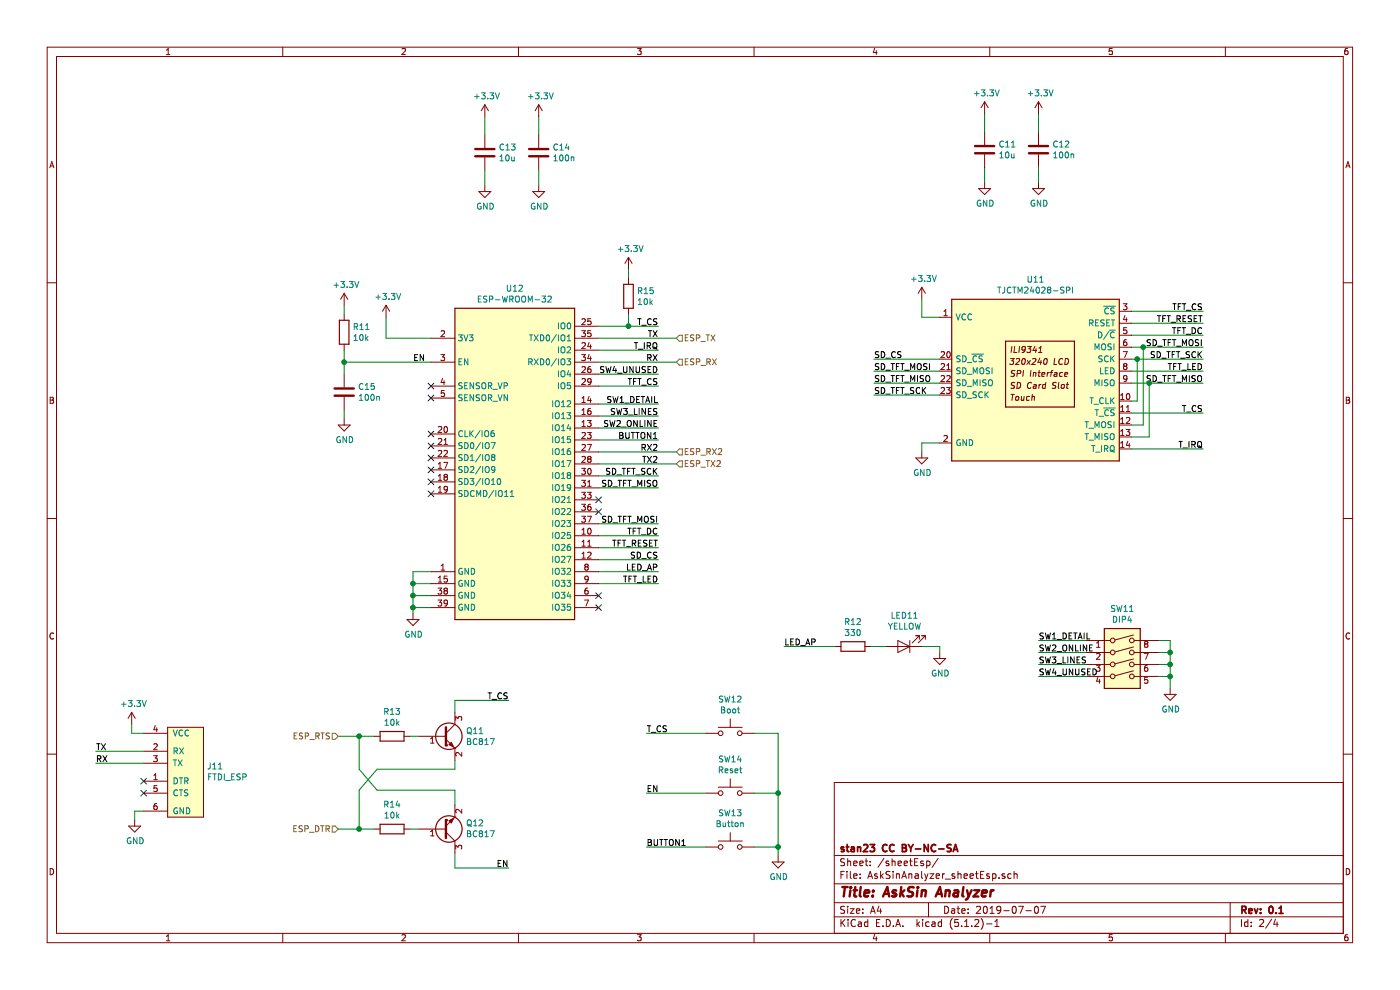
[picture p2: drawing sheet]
EESchema Schematic File Version 4
LIBS:AskSinAnalyzer-cache
EELAYER 29 0
EELAYER END
$Descr A4 11693 8268
encoding utf-8
Sheet 2 4
Title "AskSin Analyzer"
Date "2019-07-07"
Rev "0.1"
Comp "stan23 CC BY-NC-SA"
Comment1 ""
Comment2 ""
Comment3 ""
Comment4 ""
$EndDescr
Text Label 5500 4775 2    50   ~ 0
LED_AP
$Comp
L power:+3.3V #PWR?
U 1 1
P 3225 2650
AR Path="/5D4D5EC0" Ref="#PWR?"  Part="1" 
AR Path="/5D4B4DC0/5D4D5EC0" Ref="#PWR021"  Part="1" 
F 0 "#PWR021" H 3225 2500 50  0001 C CNN
F 1 "+3.3V" H 3240 2823 50  0000 C CNN
F 2 "" H 3225 2650 50  0001 C CNN
F 3 "" H 3225 2650 50  0001 C CNN
	1    3225 2650
	1    0    0    -1  
$EndComp
Wire Wire Line
	3225 2650 3225 2825
Wire Wire Line
	3225 2825 3600 2825
NoConn ~ 3600 3225
NoConn ~ 3600 3325
NoConn ~ 3600 4025
NoConn ~ 3600 4125
NoConn ~ 3600 3925
NoConn ~ 5000 5075
NoConn ~ 5000 4975
NoConn ~ 5000 4275
NoConn ~ 3600 3625
NoConn ~ 3600 3725
NoConn ~ 3600 3825
Text Label 5500 3375 2    50   ~ 0
SW1_DETAIL
Wire Wire Line
	5500 3375 5000 3375
Text Label 5500 3475 2    50   ~ 0
SW3_LINES
Text Label 5500 3575 2    50   ~ 0
SW2_ONLINE
Text Label 5500 3675 2    50   ~ 0
BUTTON1
Wire Wire Line
	5500 3675 5000 3675
Wire Wire Line
	5500 3575 5000 3575
Wire Wire Line
	5000 3475 5500 3475
Wire Wire Line
	5000 4775 5500 4775
Wire Wire Line
	5000 3775 5650 3775
Wire Wire Line
	5650 3875 5000 3875
Text Label 5500 3775 2    50   ~ 0
RX2
Text Label 5500 3875 2    50   ~ 0
TX2
Text Label 5500 4675 2    50   ~ 0
SD_CS
Wire Wire Line
	5500 4675 5000 4675
Text Label 5500 4575 2    50   ~ 0
TFT_RESET
Text Label 5500 4475 2    50   ~ 0
TFT_DC
Text Label 5500 4375 2    50   ~ 0
SD_TFT_MOSI
Text Label 5500 4075 2    50   ~ 0
SD_TFT_MISO
Text Label 5500 3975 2    50   ~ 0
SD_TFT_SCK
Wire Wire Line
	5000 4075 5500 4075
Wire Wire Line
	5500 3975 5000 3975
Wire Wire Line
	5000 4375 5500 4375
Wire Wire Line
	5500 4475 5000 4475
Wire Wire Line
	5000 4575 5500 4575
Wire Wire Line
	5500 3225 5000 3225
Text Label 5500 3225 2    50   ~ 0
TFT_CS
Text Label 5500 4875 2    50   ~ 0
TFT_LED
Wire Wire Line
	5500 4875 5000 4875
$Comp
L power:GND #PWR?
U 1 1
P 3450 5125
AR Path="/5D4D5EF4" Ref="#PWR?"  Part="1" 
AR Path="/5D4B4DC0/5D4D5EF4" Ref="#PWR024"  Part="1" 
F 0 "#PWR024" H 3450 4875 50  0001 C CNN
F 1 "GND" H 3455 4952 50  0000 C CNN
F 2 "" H 3450 5125 50  0001 C CNN
F 3 "" H 3450 5125 50  0001 C CNN
	1    3450 5125
	1    0    0    -1  
$EndComp
Wire Wire Line
	3450 5125 3450 5075
Wire Wire Line
	5000 3125 5500 3125
Text Label 5500 3125 2    50   ~ 0
SW4_UNUSED
$Comp
L power:GND #PWR?
U 1 1
P 7700 3775
AR Path="/5D4D5EFD" Ref="#PWR?"  Part="1" 
AR Path="/5D4B4DC0/5D4D5EFD" Ref="#PWR023"  Part="1" 
F 0 "#PWR023" H 7700 3525 50  0001 C CNN
F 1 "GND" H 7705 3602 50  0000 C CNN
F 2 "" H 7700 3775 50  0001 C CNN
F 3 "" H 7700 3775 50  0001 C CNN
	1    7700 3775
	1    0    0    -1  
$EndComp
Wire Wire Line
	7700 3775 7700 3700
Wire Wire Line
	7700 3700 7850 3700
$Comp
L power:+3.3V #PWR?
U 1 1
P 7700 2500
AR Path="/5D4D5F05" Ref="#PWR?"  Part="1" 
AR Path="/5D4B4DC0/5D4D5F05" Ref="#PWR019"  Part="1" 
F 0 "#PWR019" H 7700 2350 50  0001 C CNN
F 1 "+3.3V" H 7715 2673 50  0000 C CNN
F 2 "" H 7700 2500 50  0001 C CNN
F 3 "" H 7700 2500 50  0001 C CNN
	1    7700 2500
	1    0    0    -1  
$EndComp
Wire Wire Line
	7700 2500 7700 2650
Wire Wire Line
	7700 2650 7850 2650
Text Label 10050 2900 2    50   ~ 0
SD_TFT_MOSI
Wire Wire Line
	9450 2900 9550 2900
Wire Wire Line
	9450 2600 10050 2600
Wire Wire Line
	10050 2700 9450 2700
Wire Wire Line
	9450 2800 10050 2800
Wire Wire Line
	10050 3000 9500 3000
Wire Wire Line
	9450 3100 10050 3100
Wire Wire Line
	10050 3200 9600 3200
Wire Wire Line
	9450 3350 9500 3350
Wire Wire Line
	9500 3350 9500 3000
Connection ~ 9500 3000
Wire Wire Line
	9500 3000 9450 3000
Wire Wire Line
	9450 3550 9550 3550
Wire Wire Line
	9550 3550 9550 2900
Connection ~ 9550 2900
Wire Wire Line
	9550 2900 10050 2900
Wire Wire Line
	9450 3650 9600 3650
Wire Wire Line
	9600 3650 9600 3200
Connection ~ 9600 3200
Wire Wire Line
	9600 3200 9450 3200
Wire Wire Line
	7850 3100 7300 3100
Text Label 7300 3100 0    50   ~ 0
SD_TFT_MOSI
Text Label 7300 3200 0    50   ~ 0
SD_TFT_MISO
Text Label 7300 3300 0    50   ~ 0
SD_TFT_SCK
Text Label 7300 3000 0    50   ~ 0
SD_CS
Wire Wire Line
	7300 3000 7850 3000
Wire Wire Line
	7850 3200 7300 3200
Wire Wire Line
	7300 3300 7850 3300
Text Label 10050 2600 2    50   ~ 0
TFT_CS
Text Label 10050 2700 2    50   ~ 0
TFT_RESET
Text Label 10050 2800 2    50   ~ 0
TFT_DC
Text Label 10050 3000 2    50   ~ 0
SD_TFT_SCK
Text Label 10050 3100 2    50   ~ 0
TFT_LED
Text Label 10050 3200 2    50   ~ 0
SD_TFT_MISO
Text Label 10050 3450 2    50   ~ 0
T_CS
Text Label 10050 3750 2    50   ~ 0
T_IRQ
$Comp
L myDisplays:TJCTM24028-SPI U?
U 1 1
P 8650 3150
AR Path="/5D4D5F33" Ref="U?"  Part="1" 
AR Path="/5D4B4DC0/5D4D5F33" Ref="U11"  Part="1" 
F 0 "U11" H 8650 3967 50  0000 C CNN
F 1 "TJCTM24028-SPI" H 8650 3876 50  0000 C CNN
F 2 "myDisplays:TJCTM24028-SPI" H 8650 2450 50  0001 C CNN
F 3 "http://pan.baidu.com/s/11Y990" H 8000 3650 50  0001 C CNN
	1    8650 3150
	1    0    0    -1  
$EndComp
$Comp
L myEspModules:ESP-WROOM-32 U?
U 1 1
P 4300 3875
AR Path="/5D4D5F39" Ref="U?"  Part="1" 
AR Path="/5D4B4DC0/5D4D5F39" Ref="U12"  Part="1" 
F 0 "U12" H 4300 5342 50  0000 C CNN
F 1 "ESP-WROOM-32" H 4300 5251 50  0000 C CNN
F 2 "myEspModules:ESP-WROOM-32_handsoldering" H 4300 2375 50  0001 C CNN
F 3 "https://www.espressif.com/sites/default/files/documentation/esp32-wroom-32_datasheet_en.pdf" H 4000 3925 50  0001 C CNN
	1    4300 3875
	1    0    0    -1  
$EndComp
Wire Wire Line
	3600 4775 3450 4775
Wire Wire Line
	3450 4775 3450 4875
Wire Wire Line
	3450 5075 3600 5075
Connection ~ 3450 5075
Wire Wire Line
	3600 4975 3450 4975
Connection ~ 3450 4975
Wire Wire Line
	3450 4875 3600 4875
Connection ~ 3450 4875
Wire Wire Line
	3450 4875 3450 4975
Wire Wire Line
	3450 4975 3450 5075
Text Label 5500 2825 2    50   ~ 0
TX
Text Label 5500 3025 2    50   ~ 0
RX
$Comp
L myConnectors:FtdiConnector J?
U 1 1
P 1200 6475
AR Path="/5D4D5F4D" Ref="J?"  Part="1" 
AR Path="/5D4B4DC0/5D4D5F4D" Ref="J11"  Part="1" 
F 0 "J11" H 1728 6551 50  0000 L CNN
F 1 "FTDI_ESP" H 1728 6460 50  0000 L CNN
F 2 "myPinHeaders:Pin_Header_Straight_1x06_Pitch2.54mm_Tight_Fit" H 1200 6475 50  0001 C CNN
F 3 "" H 1200 6475 50  0001 C CNN
	1    1200 6475
	1    0    0    -1  
$EndComp
Wire Wire Line
	800  6375 1200 6375
$Comp
L power:GND #PWR?
U 1 1
P 1125 6850
AR Path="/5D4D5F54" Ref="#PWR?"  Part="1" 
AR Path="/5D4B4DC0/5D4D5F54" Ref="#PWR028"  Part="1" 
F 0 "#PWR028" H 1125 6600 50  0001 C CNN
F 1 "GND" H 1130 6677 50  0000 C CNN
F 2 "" H 1125 6850 50  0001 C CNN
F 3 "" H 1125 6850 50  0001 C CNN
	1    1125 6850
	1    0    0    -1  
$EndComp
Wire Wire Line
	1125 6850 1125 6775
Wire Wire Line
	1125 6775 1200 6775
Wire Wire Line
	1200 6275 800  6275
NoConn ~ 1200 6525
NoConn ~ 1200 6625
$Comp
L power:+3.3V #PWR?
U 1 1
P 1100 6050
AR Path="/5D4D5F5F" Ref="#PWR?"  Part="1" 
AR Path="/5D4B4DC0/5D4D5F5F" Ref="#PWR027"  Part="1" 
F 0 "#PWR027" H 1100 5900 50  0001 C CNN
F 1 "+3.3V" H 1115 6223 50  0000 C CNN
F 2 "" H 1100 6050 50  0001 C CNN
F 3 "" H 1100 6050 50  0001 C CNN
	1    1100 6050
	1    0    0    -1  
$EndComp
Wire Wire Line
	1100 6050 1100 6125
Wire Wire Line
	1100 6125 1200 6125
Text Label 800  6275 0    50   ~ 0
TX
Text Label 800  6375 0    50   ~ 0
RX
$Comp
L Device:R R?
U 1 1
P 7125 5400
AR Path="/5D5050C4" Ref="R?"  Part="1" 
AR Path="/5D4B4DC0/5D5050C4" Ref="R12"  Part="1" 
F 0 "R12" V 6918 5400 50  0000 C CNN
F 1 "330" V 7009 5400 50  0000 C CNN
F 2 "Resistors_SMD:R_0805_HandSoldering" V 7055 5400 50  0001 C CNN
F 3 "~" H 7125 5400 50  0001 C CNN
	1    7125 5400
	0    1    1    0   
$EndComp
$Comp
L Device:LED LED?
U 1 1
P 7550 5400
AR Path="/5D5050CA" Ref="LED?"  Part="1" 
AR Path="/5D4B4DC0/5D5050CA" Ref="LED11"  Part="1" 
F 0 "LED11" H 7543 5145 50  0000 C CNN
F 1 "YELLOW" H 7543 5236 50  0000 C CNN
F 2 "LEDs:LED_D3.0mm_Horizontal_O3.81mm_Z6.0mm" H 7550 5400 50  0001 C CNN
F 3 "~" H 7550 5400 50  0001 C CNN
	1    7550 5400
	-1   0    0    1   
$EndComp
$Comp
L power:GND #PWR?
U 1 1
P 7850 5450
AR Path="/5D5050D0" Ref="#PWR?"  Part="1" 
AR Path="/5D4B4DC0/5D5050D0" Ref="#PWR025"  Part="1" 
F 0 "#PWR025" H 7850 5200 50  0001 C CNN
F 1 "GND" H 7855 5277 50  0000 C CNN
F 2 "" H 7850 5450 50  0001 C CNN
F 3 "" H 7850 5450 50  0001 C CNN
	1    7850 5450
	1    0    0    -1  
$EndComp
Wire Wire Line
	6550 5400 6975 5400
Wire Wire Line
	7275 5400 7400 5400
Wire Wire Line
	7700 5400 7850 5400
Wire Wire Line
	7850 5400 7850 5450
Text Label 6550 5400 0    50   ~ 0
LED_AP
Wire Wire Line
	9775 5650 9775 5550
Wire Wire Line
	9775 5350 9675 5350
Wire Wire Line
	9675 5450 9775 5450
Connection ~ 9775 5450
Wire Wire Line
	9775 5450 9775 5350
Wire Wire Line
	9675 5550 9775 5550
Connection ~ 9775 5550
Wire Wire Line
	9775 5550 9775 5450
Wire Wire Line
	9075 5350 8675 5350
Text Label 8675 5350 0    50   ~ 0
SW1_DETAIL
Text Label 8675 5450 0    50   ~ 0
SW2_ONLINE
Text Label 8675 5550 0    50   ~ 0
SW3_LINES
Wire Wire Line
	8675 5550 9075 5550
Wire Wire Line
	9075 5450 8675 5450
$Comp
L Switch:SW_DIP_x04 SW?
U 1 1
P 9375 5550
AR Path="/5D5050E9" Ref="SW?"  Part="1" 
AR Path="/5D4B4DC0/5D5050E9" Ref="SW11"  Part="1" 
F 0 "SW11" H 9375 6017 50  0000 C CNN
F 1 "DIP4" H 9375 5926 50  0000 C CNN
F 2 "Buttons_Switches_THT:SW_DIP_x4_W7.62mm_Slide" H 9375 5550 50  0001 C CNN
F 3 "~" H 9375 5550 50  0001 C CNN
	1    9375 5550
	1    0    0    -1  
$EndComp
Wire Wire Line
	9075 5650 8675 5650
Text Label 8675 5650 0    50   ~ 0
SW4_UNUSED
Wire Wire Line
	9675 5650 9775 5650
$Comp
L power:GND #PWR?
U 1 1
P 9775 5750
AR Path="/5D5050F2" Ref="#PWR?"  Part="1" 
AR Path="/5D4B4DC0/5D5050F2" Ref="#PWR026"  Part="1" 
F 0 "#PWR026" H 9775 5500 50  0001 C CNN
F 1 "GND" H 9780 5577 50  0000 C CNN
F 2 "" H 9775 5750 50  0001 C CNN
F 3 "" H 9775 5750 50  0001 C CNN
	1    9775 5750
	1    0    0    -1  
$EndComp
Wire Wire Line
	9775 5750 9775 5650
Connection ~ 9775 5650
$Comp
L Switch:SW_Push SW?
U 1 1
P 6100 7075
AR Path="/5D5050FA" Ref="SW?"  Part="1" 
AR Path="/5D4B4DC0/5D5050FA" Ref="SW13"  Part="1" 
F 0 "SW13" H 6100 7360 50  0000 C CNN
F 1 "Button" H 6100 7269 50  0000 C CNN
F 2 "Buttons_Switches_THT:SW_PUSH_6mm" H 6100 7275 50  0001 C CNN
F 3 "~" H 6100 7275 50  0001 C CNN
	1    6100 7075
	1    0    0    -1  
$EndComp
Text Label 5400 7075 0    50   ~ 0
BUTTON1
Wire Wire Line
	5400 7075 5900 7075
$Comp
L power:GND #PWR?
U 1 1
P 6500 7150
AR Path="/5D505102" Ref="#PWR?"  Part="1" 
AR Path="/5D4B4DC0/5D505102" Ref="#PWR029"  Part="1" 
F 0 "#PWR029" H 6500 6900 50  0001 C CNN
F 1 "GND" H 6505 6977 50  0000 C CNN
F 2 "" H 6500 7150 50  0001 C CNN
F 3 "" H 6500 7150 50  0001 C CNN
	1    6500 7150
	1    0    0    -1  
$EndComp
Wire Wire Line
	6500 7150 6500 7075
Wire Wire Line
	6500 7075 6300 7075
Wire Wire Line
	5000 2725 5250 2725
Text Label 5500 2725 2    50   ~ 0
T_CS
$Comp
L Switch:SW_Push SW?
U 1 1
P 6100 6125
AR Path="/5D50C20D" Ref="SW?"  Part="1" 
AR Path="/5D4B4DC0/5D50C20D" Ref="SW12"  Part="1" 
F 0 "SW12" H 6100 6410 50  0000 C CNN
F 1 "Boot" H 6100 6319 50  0000 C CNN
F 2 "Buttons_Switches_THT:SW_PUSH_6mm" H 6100 6325 50  0001 C CNN
F 3 "~" H 6100 6325 50  0001 C CNN
	1    6100 6125
	1    0    0    -1  
$EndComp
Wire Wire Line
	6300 6125 6500 6125
Connection ~ 6500 7075
Text Label 5400 6125 0    50   ~ 0
T_CS
$Comp
L Device:R R11
U 1 1
P 2875 2775
F 0 "R11" H 2945 2821 50  0000 L CNN
F 1 "10k" H 2945 2730 50  0000 L CNN
F 2 "Resistors_SMD:R_0805_HandSoldering" V 2805 2775 50  0001 C CNN
F 3 "~" H 2875 2775 50  0001 C CNN
	1    2875 2775
	1    0    0    -1  
$EndComp
$Comp
L Device:C C15
U 1 1
P 2875 3275
F 0 "C15" H 2990 3321 50  0000 L CNN
F 1 "100n" H 2990 3230 50  0000 L CNN
F 2 "Capacitors_SMD:C_0805_HandSoldering" H 2913 3125 50  0001 C CNN
F 3 "~" H 2875 3275 50  0001 C CNN
	1    2875 3275
	1    0    0    -1  
$EndComp
Wire Wire Line
	2875 3025 3600 3025
Wire Wire Line
	2875 3025 2875 2925
Wire Wire Line
	2875 3125 2875 3025
Connection ~ 2875 3025
$Comp
L power:+3.3V #PWR?
U 1 1
P 2875 2550
AR Path="/5D520578" Ref="#PWR?"  Part="1" 
AR Path="/5D4B4DC0/5D520578" Ref="#PWR020"  Part="1" 
F 0 "#PWR020" H 2875 2400 50  0001 C CNN
F 1 "+3.3V" H 2890 2723 50  0000 C CNN
F 2 "" H 2875 2550 50  0001 C CNN
F 3 "" H 2875 2550 50  0001 C CNN
	1    2875 2550
	1    0    0    -1  
$EndComp
$Comp
L power:GND #PWR?
U 1 1
P 2875 3500
AR Path="/5D520826" Ref="#PWR?"  Part="1" 
AR Path="/5D4B4DC0/5D520826" Ref="#PWR022"  Part="1" 
F 0 "#PWR022" H 2875 3250 50  0001 C CNN
F 1 "GND" H 2880 3327 50  0000 C CNN
F 2 "" H 2875 3500 50  0001 C CNN
F 3 "" H 2875 3500 50  0001 C CNN
	1    2875 3500
	1    0    0    -1  
$EndComp
Wire Wire Line
	2875 3500 2875 3425
Wire Wire Line
	2875 2625 2875 2550
$Comp
L Device:C C14
U 1 1
P 4500 1275
F 0 "C14" H 4615 1321 50  0000 L CNN
F 1 "100n" H 4615 1230 50  0000 L CNN
F 2 "Capacitors_SMD:C_0805_HandSoldering" H 4538 1125 50  0001 C CNN
F 3 "~" H 4500 1275 50  0001 C CNN
	1    4500 1275
	1    0    0    -1  
$EndComp
$Comp
L Device:C C13
U 1 1
P 4050 1275
F 0 "C13" H 4165 1321 50  0000 L CNN
F 1 "10u" H 4165 1230 50  0000 L CNN
F 2 "Capacitors_SMD:C_0805_HandSoldering" H 4088 1125 50  0001 C CNN
F 3 "~" H 4050 1275 50  0001 C CNN
	1    4050 1275
	1    0    0    -1  
$EndComp
$Comp
L power:+3.3V #PWR?
U 1 1
P 4050 975
AR Path="/5D5276DF" Ref="#PWR?"  Part="1" 
AR Path="/5D4B4DC0/5D5276DF" Ref="#PWR013"  Part="1" 
F 0 "#PWR013" H 4050 825 50  0001 C CNN
F 1 "+3.3V" H 4065 1148 50  0000 C CNN
F 2 "" H 4050 975 50  0001 C CNN
F 3 "" H 4050 975 50  0001 C CNN
	1    4050 975 
	1    0    0    -1  
$EndComp
$Comp
L power:GND #PWR?
U 1 1
P 4050 1550
AR Path="/5D527BC0" Ref="#PWR?"  Part="1" 
AR Path="/5D4B4DC0/5D527BC0" Ref="#PWR017"  Part="1" 
F 0 "#PWR017" H 4050 1300 50  0001 C CNN
F 1 "GND" H 4055 1377 50  0000 C CNN
F 2 "" H 4050 1550 50  0001 C CNN
F 3 "" H 4050 1550 50  0001 C CNN
	1    4050 1550
	1    0    0    -1  
$EndComp
Wire Wire Line
	4050 1425 4050 1550
$Comp
L power:GND #PWR?
U 1 1
P 4500 1550
AR Path="/5D53A704" Ref="#PWR?"  Part="1" 
AR Path="/5D4B4DC0/5D53A704" Ref="#PWR018"  Part="1" 
F 0 "#PWR018" H 4500 1300 50  0001 C CNN
F 1 "GND" H 4505 1377 50  0000 C CNN
F 2 "" H 4500 1550 50  0001 C CNN
F 3 "" H 4500 1550 50  0001 C CNN
	1    4500 1550
	1    0    0    -1  
$EndComp
Wire Wire Line
	4500 1425 4500 1550
$Comp
L power:+3.3V #PWR?
U 1 1
P 4500 975
AR Path="/5D53D87E" Ref="#PWR?"  Part="1" 
AR Path="/5D4B4DC0/5D53D87E" Ref="#PWR014"  Part="1" 
F 0 "#PWR014" H 4500 825 50  0001 C CNN
F 1 "+3.3V" H 4515 1148 50  0000 C CNN
F 2 "" H 4500 975 50  0001 C CNN
F 3 "" H 4500 975 50  0001 C CNN
	1    4500 975 
	1    0    0    -1  
$EndComp
Wire Wire Line
	4050 975  4050 1125
Wire Wire Line
	4500 975  4500 1125
$Comp
L Device:C C12
U 1 1
P 8675 1250
F 0 "C12" H 8790 1296 50  0000 L CNN
F 1 "100n" H 8790 1205 50  0000 L CNN
F 2 "Capacitors_SMD:C_0805_HandSoldering" H 8713 1100 50  0001 C CNN
F 3 "~" H 8675 1250 50  0001 C CNN
	1    8675 1250
	1    0    0    -1  
$EndComp
$Comp
L Device:C C11
U 1 1
P 8225 1250
F 0 "C11" H 8340 1296 50  0000 L CNN
F 1 "10u" H 8340 1205 50  0000 L CNN
F 2 "Capacitors_SMD:C_0805_HandSoldering" H 8263 1100 50  0001 C CNN
F 3 "~" H 8225 1250 50  0001 C CNN
	1    8225 1250
	1    0    0    -1  
$EndComp
$Comp
L power:+3.3V #PWR?
U 1 1
P 8225 950
AR Path="/5D54F329" Ref="#PWR?"  Part="1" 
AR Path="/5D4B4DC0/5D54F329" Ref="#PWR011"  Part="1" 
F 0 "#PWR011" H 8225 800 50  0001 C CNN
F 1 "+3.3V" H 8240 1123 50  0000 C CNN
F 2 "" H 8225 950 50  0001 C CNN
F 3 "" H 8225 950 50  0001 C CNN
	1    8225 950 
	1    0    0    -1  
$EndComp
$Comp
L power:GND #PWR?
U 1 1
P 8225 1525
AR Path="/5D54F32F" Ref="#PWR?"  Part="1" 
AR Path="/5D4B4DC0/5D54F32F" Ref="#PWR015"  Part="1" 
F 0 "#PWR015" H 8225 1275 50  0001 C CNN
F 1 "GND" H 8230 1352 50  0000 C CNN
F 2 "" H 8225 1525 50  0001 C CNN
F 3 "" H 8225 1525 50  0001 C CNN
	1    8225 1525
	1    0    0    -1  
$EndComp
Wire Wire Line
	8225 1400 8225 1525
$Comp
L power:GND #PWR?
U 1 1
P 8675 1525
AR Path="/5D54F336" Ref="#PWR?"  Part="1" 
AR Path="/5D4B4DC0/5D54F336" Ref="#PWR016"  Part="1" 
F 0 "#PWR016" H 8675 1275 50  0001 C CNN
F 1 "GND" H 8680 1352 50  0000 C CNN
F 2 "" H 8675 1525 50  0001 C CNN
F 3 "" H 8675 1525 50  0001 C CNN
	1    8675 1525
	1    0    0    -1  
$EndComp
Wire Wire Line
	8675 1400 8675 1525
$Comp
L power:+3.3V #PWR?
U 1 1
P 8675 950
AR Path="/5D54F33D" Ref="#PWR?"  Part="1" 
AR Path="/5D4B4DC0/5D54F33D" Ref="#PWR012"  Part="1" 
F 0 "#PWR012" H 8675 800 50  0001 C CNN
F 1 "+3.3V" H 8690 1123 50  0000 C CNN
F 2 "" H 8675 950 50  0001 C CNN
F 3 "" H 8675 950 50  0001 C CNN
	1    8675 950 
	1    0    0    -1  
$EndComp
Wire Wire Line
	8225 950  8225 1100
Wire Wire Line
	8675 950  8675 1100
Text HLabel 5650 3775 2    50   Input ~ 0
ESP_RX2
Text HLabel 5650 3875 2    50   Input ~ 0
ESP_TX2
Wire Wire Line
	10050 3450 9450 3450
Wire Wire Line
	9450 3750 10050 3750
Wire Wire Line
	5000 2925 5500 2925
Text Label 5500 2925 2    50   ~ 0
T_IRQ
Text Label 3450 3025 0    50   ~ 0
EN
$Comp
L Switch:SW_Push SW?
U 1 1
P 6100 6625
AR Path="/5D60F4D4" Ref="SW?"  Part="1" 
AR Path="/5D4B4DC0/5D60F4D4" Ref="SW14"  Part="1" 
F 0 "SW14" H 6100 6910 50  0000 C CNN
F 1 "Reset" H 6100 6819 50  0000 C CNN
F 2 "Buttons_Switches_THT:SW_PUSH_6mm" H 6100 6825 50  0001 C CNN
F 3 "~" H 6100 6825 50  0001 C CNN
	1    6100 6625
	1    0    0    -1  
$EndComp
Wire Wire Line
	6300 6625 6500 6625
Wire Wire Line
	5900 6625 5400 6625
Text Label 5400 6625 0    50   ~ 0
EN
$Comp
L Device:R R?
U 1 1
P 3275 6150
AR Path="/5D634714" Ref="R?"  Part="1" 
AR Path="/5D4B4DC0/5D634714" Ref="R13"  Part="1" 
F 0 "R13" V 3068 6150 50  0000 C CNN
F 1 "10k" V 3159 6150 50  0000 C CNN
F 2 "Resistors_SMD:R_0805_HandSoldering" V 3205 6150 50  0001 C CNN
F 3 "~" H 3275 6150 50  0001 C CNN
	1    3275 6150
	0    1    1    0   
$EndComp
$Comp
L Device:R R?
U 1 1
P 3275 6925
AR Path="/5D634C12" Ref="R?"  Part="1" 
AR Path="/5D4B4DC0/5D634C12" Ref="R14"  Part="1" 
F 0 "R14" V 3068 6925 50  0000 C CNN
F 1 "10k" V 3159 6925 50  0000 C CNN
F 2 "Resistors_SMD:R_0805_HandSoldering" V 3205 6925 50  0001 C CNN
F 3 "~" H 3275 6925 50  0001 C CNN
	1    3275 6925
	0    1    1    0   
$EndComp
Wire Wire Line
	3425 6925 3500 6925
Wire Wire Line
	3425 6150 3500 6150
Wire Wire Line
	3125 6150 3000 6150
Connection ~ 3000 6150
Wire Wire Line
	3000 6150 2825 6150
Wire Wire Line
	3800 6725 3800 6600
Wire Wire Line
	3800 6600 3150 6600
Wire Wire Line
	3150 6600 3000 6425
Wire Wire Line
	3000 6425 3000 6150
Wire Wire Line
	3125 6925 3000 6925
Wire Wire Line
	3000 6925 3000 6600
Wire Wire Line
	3800 6425 3800 6350
Wire Wire Line
	3800 6425 3150 6425
Wire Wire Line
	3150 6425 3000 6600
Wire Wire Line
	3800 7125 3800 7250
Wire Wire Line
	3800 7250 4250 7250
Text Label 4250 7250 2    50   ~ 0
EN
Wire Wire Line
	3800 5950 3800 5850
Wire Wire Line
	3800 5850 4250 5850
Text Label 4250 5850 2    50   ~ 0
T_CS
Text HLabel 2825 6150 0    50   Input ~ 0
ESP_RTS
$Comp
L Transistor_BJT:BC817 Q11
U 1 1
P 3700 6150
F 0 "Q11" H 3891 6196 50  0000 L CNN
F 1 "BC817" H 3891 6105 50  0000 L CNN
F 2 "TO_SOT_Packages_SMD:SOT-23_Handsoldering" H 3900 6075 50  0001 L CIN
F 3 "http://www.fairchildsemi.com/ds/BC/BC817.pdf" H 3700 6150 50  0001 L CNN
	1    3700 6150
	1    0    0    -1  
$EndComp
$Comp
L Transistor_BJT:BC817 Q12
U 1 1
P 3700 6925
F 0 "Q12" H 3891 6879 50  0000 L CNN
F 1 "BC817" H 3891 6970 50  0000 L CNN
F 2 "TO_SOT_Packages_SMD:SOT-23_Handsoldering" H 3900 6850 50  0001 L CIN
F 3 "http://www.fairchildsemi.com/ds/BC/BC817.pdf" H 3700 6925 50  0001 L CNN
	1    3700 6925
	1    0    0    1   
$EndComp
Text HLabel 5650 3025 2    50   Input ~ 0
ESP_RX
Text HLabel 5650 2825 2    50   Input ~ 0
ESP_TX
Wire Wire Line
	5000 3025 5650 3025
Wire Wire Line
	5000 2825 5650 2825
NoConn ~ 5000 4175
$Comp
L Device:R R15
U 1 1
P 5250 2475
F 0 "R15" H 5320 2521 50  0000 L CNN
F 1 "10k" H 5320 2430 50  0000 L CNN
F 2 "Resistors_SMD:R_0805_HandSoldering" V 5180 2475 50  0001 C CNN
F 3 "~" H 5250 2475 50  0001 C CNN
	1    5250 2475
	1    0    0    -1  
$EndComp
Wire Wire Line
	6500 6125 6500 6625
Connection ~ 6500 6625
Wire Wire Line
	6500 6625 6500 7075
Wire Wire Line
	5250 2625 5250 2725
$Comp
L power:+3.3V #PWR?
U 1 1
P 5250 2250
AR Path="/5D77D83D" Ref="#PWR?"  Part="1" 
AR Path="/5D4B4DC0/5D77D83D" Ref="#PWR030"  Part="1" 
F 0 "#PWR030" H 5250 2100 50  0001 C CNN
F 1 "+3.3V" H 5265 2423 50  0000 C CNN
F 2 "" H 5250 2250 50  0001 C CNN
F 3 "" H 5250 2250 50  0001 C CNN
	1    5250 2250
	1    0    0    -1  
$EndComp
Wire Wire Line
	5250 2250 5250 2325
Connection ~ 5250 2725
Wire Wire Line
	5250 2725 5500 2725
Wire Wire Line
	5400 6125 5900 6125
Text HLabel 2825 6925 0    50   Input ~ 0
ESP_DTR
Wire Wire Line
	2825 6925 3000 6925
Connection ~ 3000 6925
$EndSCHEMATC
